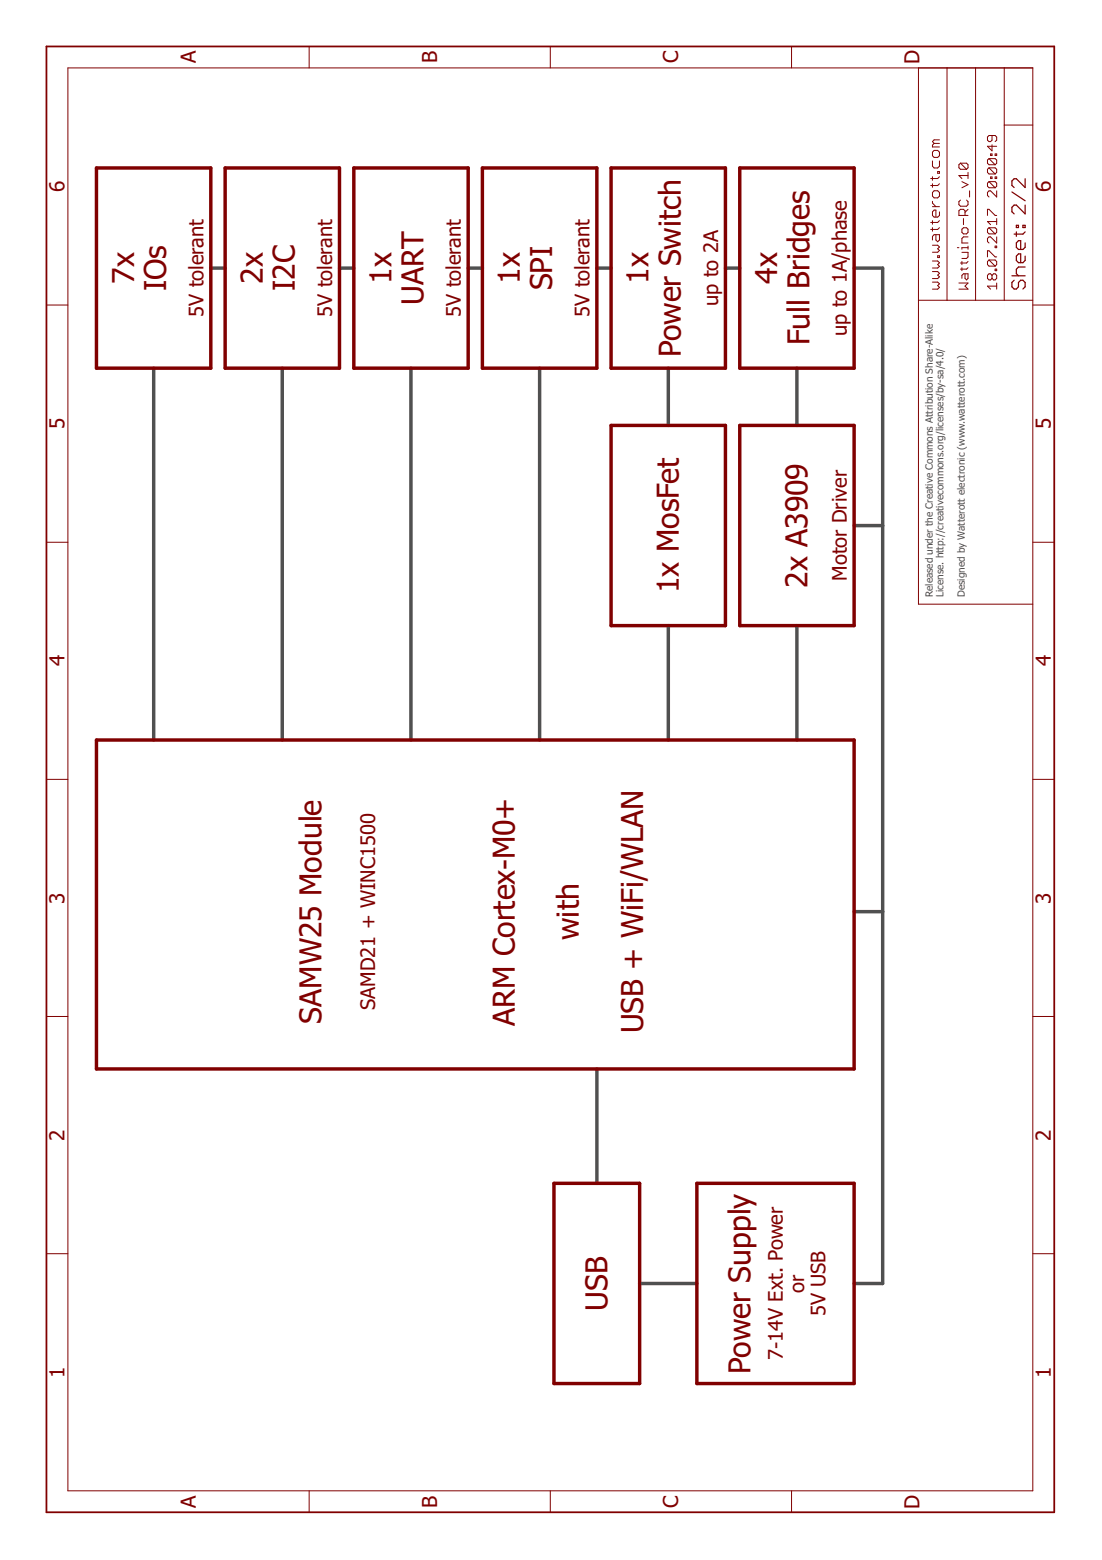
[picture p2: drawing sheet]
<svg xmlns="http://www.w3.org/2000/svg" width="210mm" height="297mm" viewBox="0 0 210 297" stroke-linecap="round" stroke-linejoin="round" font-family="sans-serif">
<g fill="none" stroke="#505050" stroke-width=".66">
<path d="M40.2 51.1h2.7M64.7 51.1h2.7M89.2 51.1h2.7M113.7 51.1h2.7M138.2 51.1h2.7M162.7 51.1h5.4v193.3h-5.4M29.3 70.1v70.8M53.8 70.1v70.8M78.3 70.1v70.8M102.8 70.1v70.8M127.3 70.1v10.9M151.8 70.1v10.9"/>
<path d="M127.3 119.1v21.8M151.8 119.1v21.8M162.7 100.1h5.4M162.7 173.6h5.4M113.7 203.5v21.8M121.8 244.4h10.9"/>
</g>
<path d="M18.4 32h21.8v38.1h-21.8zM42.9 32h21.8v38.1h-21.8zM67.4 32h21.8v38.1h-21.8zM91.9 32h21.8v38.1h-21.8zM116.4 32h21.8v38.1h-21.8zM140.9 32h21.8v38.1h-21.8zM116.4 81h21.8v38.1h-21.8zM140.9 81h21.8v38.1h-21.8zM18.4 140.9h144.3v62.6h-144.3zM105.5 225.3h16.3v38.1h-16.3zM132.7 225.3h30v38.1h-30z" fill="none" stroke="#800000" stroke-width=".66"/>
<g fill="none" stroke="#800000" stroke-width=".19">
<path d="M12.9 12.9h183.8v271h-183.8zM58.9 8.8v4.1M104.8 8.8v4.1M150.8 8.8v4.1M174.9 12.9v102.1h21.8M180.4 12.9v44.3M185.8 12.9v44.3M191.3 12.9v44.3M177.6 30.6v1l.3 .4h.7l.3-.4v-1M177.6 33.7v.6M177.6 35v.7M177.6 38.3v.4l.7 .6"/>
<path d="M177.6 39.3h1.3M177.9 36.3h.7l.3 .4v.6l-.3 .4h-.7l-.3-.4v-.6zM177.9 28.6h.7l.3 .4v.7l-.3 .3h-.7l-.3-.3v-.7zM177.9 27.3l-.3 .3v.4h1.3M177.9 27.3h1M178.6 32.7h.3v.3h-.3zM178.9 33.7l-.3 .3h-1.3M178.9 35l-.3 .3h-1.3M178.9 26.6h-1l-.3 .4 .3 .3M182.9 31.1h1.2l.3 .3v.5l-.3 .3M182.9 38.1l-.3 .3v.6l.3 .3h1.2l.3-.3v-.6l-.3-.3M182.9 31.1l-.3 .3v.5l.3 .3h1.2"/>
<path d="M182.9 31.1l1.2 1.1M183.2 34.6l1.2 .6-1.2 .6M184.4 32.8v1.2M184.4 39.9l-.6 .5M184.4 33.4h-1.8l.6 .6M184.7 36.3v1.2M188.4 30.2h1.1l.3 .3v.6l-.3 .3M188.4 32h1.1l.3 .2v.6l-.3 .3M188.4 34.6h1.1l.3 .3v.6l-.3 .3M188.4 30.2l-.3 .3v.6l.3 .3h1.1M188.4 32l-.3 .2v.6l.3 .3h1.1M188.4 34.6l-.3 .3v.6l.3 .3h1.1"/>
<path d="M188.4 34.6l1.1 1.2M188.4 32l1.1 1.1M188.4 30.2l1.1 1.2M188.7 29.3h.3v.3h-.3zM188.7 33.7h.3v.3h-.3zM189 25.8v.9l-.3 .3h-.3l-.3-.3v-.6l.3-.3h1.1l.3 .3v.6l-.3 .3M189 27.6v1.1l-.9-.8h1.7M189.5 29.3h.3v.3h-.3zM189.5 33.7h.3v.3h-.3zM189.8 36.3v1.2l-1.1-1.2h-.3l-.3 .3v.6l.3 .3M191.3 23.8h5.4M8.8 58.1h4.1"/>
<path d="M174.9 57.2h21.8M177.6 53.7h1l.3 .3-.3 .4 .3 .3-.3 .4h-1M177.6 46.7h1l.3 .3-.3 .4 .3 .3-.3 .3h-1M177.6 51.7h1l.3 .3-.3 .4 .3 .3-.3 .3h-1M177.6 49.7h1l.3 .3-.3 .4 .3 .3-.3 .3h-1M177.6 42v.7M177.6 43.3v.7M178.3 44.7v1l.3 .3 .3-.3v-1h-1l-.3 .3v.7M178.6 48.7h.3v.3h-.3zM178.9 42l-.3 .4h-1.3M178.9 40.3v.7l-.3 .3h-.7l-.3-.3v-.7l.3-.3h.4v1.3M178.9 43.3l-.3 .4h-1.3"/>
<path d="M182.4 47.2h.2M182.6 53.9h1.8l-.6 .6 .6 .6h-1.8M183.2 43.6l.3-.2h.6l.3 .2v.6l-.3 .3h-.6l-.3-.3zM183.2 49.8v.6M183.2 51v.5M183.2 48h1.2v.9l-.3 .3h-.9M183.5 41.6v1.2M183.8 52.1v.9l.3 .3 .3-.3v-.9h-.9l-.3 .3v.6M183.8 41v-.9l-.3-.2h-.6l-.3 .2v.9h1.8M184.4 45.1h-.9l-.3 .3v.9h1.2M184.4 47.2h-1.2v.3M184.4 46.9v.6"/>
<path d="M184.4 51l-.3 .2h-1.2M184.4 49.8l-.3 .3h-1.2M188.1 41v-1.1h.3l1.1 1.1h.3M188.1 48.9v-1.1h.3l1.1 1.1h.3M188.4 43.4h1.1l.3 .2v.6l-.3 .3M188.4 43.4l-.3 .2v.6l.3 .3h1.1M188.4 49.5h1.1l.3 .3v.6l-.3 .3M188.4 49.5l-.3 .3v.6l.3 .3h1.1M188.4 49.5l1.1 1.2M188.4 43.4l1.1 1.1M189 52.4l-.3-.3h-.3l-.3 .3v.6l.3 .3h.3l.3-.3M189 52.4l.3-.3h.2l.3 .3v.6l-.3 .3h-.2l-.3-.3"/>
<path d="M189 52.4v.6M189.5 51.2h.3v.3h-.3zM189.5 46.9h.3v.3h-.3zM189.8 45.1v1.2l-1.1-1.2h-.3l-.3 .3v.6l.3 .3M189.8 54.5h-1.7l.6 .6M189.8 41.6v1.2M189.8 53.9v1.2M189.8 42.2h-1.7l.6 .6M196.7 58.1h4.1M8.8 103.3h4.1M196.7 103.3h4.1M8.8 148.4h4.1"/>
<path d="M196.7 148.4h4.1M8.8 193.5h4.1M196.7 193.5h4.1M8.8 238.7h4.1M196.7 238.7h4.1M58.9 283.9v4.1M104.8 283.9v4.1M150.8 283.9v4.1"/>
</g>
<path d="M8.8 8.8h192v279.2h-192z" fill="none" stroke="#800000" stroke-width=".34"/>
<path d="M192.7 36.6l2.6 1.6M195.3 34v1.7l-1.7-1.7h-.4l-.5 .5v.8l.5 .4M195.3 39.1v1.6l-1.7-1.6h-.4l-.5 .4v.8l.5 .4M192.7 52.5h2.6M193.2 53.4l-.5 .4v.8l.5 .4h.4l.4-.4v-.8l.4-.4h.4l.5 .4v.8l-.5 .4M193.6 42.9h.4v.4h-.4zM193.6 44.2v.8M194.8 42.9h.5v.4h-.5zM195.3 46.2v.9l-.5 .4h-.8l-.4-.4v-.9l.4-.4h.4v1.7M195.3 48.8v.8l-.5 .4h-.8l-.4-.4v-.8l.4-.5h.4v1.7M195.3 50.8h-1.3l-.4 .5v.8l.4 .4M195.3 44.2l-.5 .4h-1.6" fill="none" stroke="#800000" stroke-width=".23"/>
<g font-size="5.8" fill="#800000">
<text x="25.5" y="54.1" transform="rotate(-90 25.5 54.1)">7x</text>
<text x="31.6" y="55.4" transform="rotate(-90 31.6 55.4)">IOs</text>
<text x="50" y="54.1" transform="rotate(-90 50 54.1)">2x</text>
<text x="56.2" y="55.4" transform="rotate(-90 56.2 55.4)">I2C</text>
<text x="74.5" y="54" transform="rotate(-90 74.5 54)">1x</text>
<text x="80.7" y="58" transform="rotate(-90 80.7 58)">UART</text>
<text x="99" y="54" transform="rotate(-90 99 54)">1x</text>
<text x="105.2" y="55.3" transform="rotate(-90 105.2 55.3)">SPI</text>
<text x="123.6" y="54" transform="rotate(-90 123.6 54)">1x</text>
<text x="148.1" y="54" transform="rotate(-90 148.1 54)">4x</text>
<text x="154.2" y="65.8" transform="rotate(-90 154.2 65.8)">Full Bridges</text>
<text x="129.7" y="68" transform="rotate(-90 129.7 68)">Power Switch</text>
<text x="129.3" y="112.9" transform="rotate(-90 129.3 112.9)">1x MosFet</text>
<text x="153.8" y="111.9" transform="rotate(-90 153.8 111.9)">2x A3909</text>
<text x="110.3" y="179" transform="rotate(-90 110.3 179)">with</text>
<text x="61.3" y="194.9" transform="rotate(-90 61.3 194.9)">SAMW25 Module</text>
<text x="98" y="195.3" transform="rotate(-90 98 195.3)">ARM Cortex-M0+</text>
<text x="122.5" y="196.8" transform="rotate(-90 122.5 196.8)">USB + WiFi/WLAN</text>
<text x="115.7" y="249.6" transform="rotate(-90 115.7 249.6)">USB</text>
<text x="143" y="261.5" transform="rotate(-90 143 261.5)">Power Supply</text>
</g>
<g font-size="3.9" fill="#800000">
<text x="37.3" y="12.1" transform="rotate(-90 37.3 12.1)">A</text>
<text x="83.2" y="12.1" transform="rotate(-90 83.2 12.1)">B</text>
<text x="129.2" y="12.1" transform="rotate(-90 129.2 12.1)">C</text>
<text x="175.1" y="12.2" transform="rotate(-90 175.1 12.2)">D</text>
<text x="12.3" y="36.6" transform="rotate(-90 12.3 36.6)">6</text>
<text x="200.2" y="36.6" transform="rotate(-90 200.2 36.6)">6</text>
<text x="12.3" y="81.7" transform="rotate(-90 12.3 81.7)">5</text>
<text x="200.2" y="81.7" transform="rotate(-90 200.2 81.7)">5</text>
<text x="12.3" y="126.9" transform="rotate(-90 12.3 126.9)">4</text>
<text x="200.2" y="126.9" transform="rotate(-90 200.2 126.9)">4</text>
<text x="12.3" y="172.1" transform="rotate(-90 12.3 172.1)">3</text>
<text x="200.2" y="172.1" transform="rotate(-90 200.2 172.1)">3</text>
<text x="12.3" y="217.2" transform="rotate(-90 12.3 217.2)">2</text>
<text x="200.2" y="217.2" transform="rotate(-90 200.2 217.2)">2</text>
<text x="12.3" y="262.4" transform="rotate(-90 12.3 262.4)">1</text>
<text x="200.2" y="262.4" transform="rotate(-90 200.2 262.4)">1</text>
<text x="37.3" y="287.1" transform="rotate(-90 37.3 287.1)">A</text>
<text x="83.2" y="287.1" transform="rotate(-90 83.2 287.1)">B</text>
<text x="129.2" y="287.1" transform="rotate(-90 129.2 287.1)">C</text>
<text x="175.1" y="287.2" transform="rotate(-90 175.1 287.2)">D</text>
</g>
<g font-size="3.8" fill="#800000">
<text x="136.8" y="58.3" transform="rotate(-90 136.8 58.3)">up to 2A</text>
<text x="38.8" y="60.3" transform="rotate(-90 38.8 60.3)">5V tolerant</text>
<text x="63.3" y="60.3" transform="rotate(-90 63.3 60.3)">5V tolerant</text>
<text x="87.8" y="60.3" transform="rotate(-90 87.8 60.3)">5V tolerant</text>
<text x="112.3" y="60.3" transform="rotate(-90 112.3 60.3)">5V tolerant</text>
<text x="161.3" y="64" transform="rotate(-90 161.3 64)">up to 1A/phase</text>
<text x="161.3" y="110.6" transform="rotate(-90 161.3 110.6)">Motor Driver</text>
<text x="71.5" y="192.3" transform="rotate(-90 71.5 192.3)">SAMD21 + WINC1500</text>
<text x="153.2" y="246.1" transform="rotate(-90 153.2 246.1)">or</text>
<text x="157.3" y="250.6" transform="rotate(-90 157.3 250.6)">5V USB</text>
<text x="149.1" y="259" transform="rotate(-90 149.1 259)">7-14V Ext. Power</text>
</g>
<g font-size="1.9" fill="#505050">
<text x="177.7" y="113.7" transform="rotate(-90 177.7 113.7)">Released under the Creative Commons At ribution Share-Alike</text>
<text x="179.7" y="113.7" transform="rotate(-90 179.7 113.7)">License. http://creativecommons.org/licenses/by-sa/4.0/</text>
<text x="183.8" y="113.7" transform="rotate(-90 183.8 113.7)">Designed by Watterott electronic (www.watterott.com)</text>
</g>
</svg>
